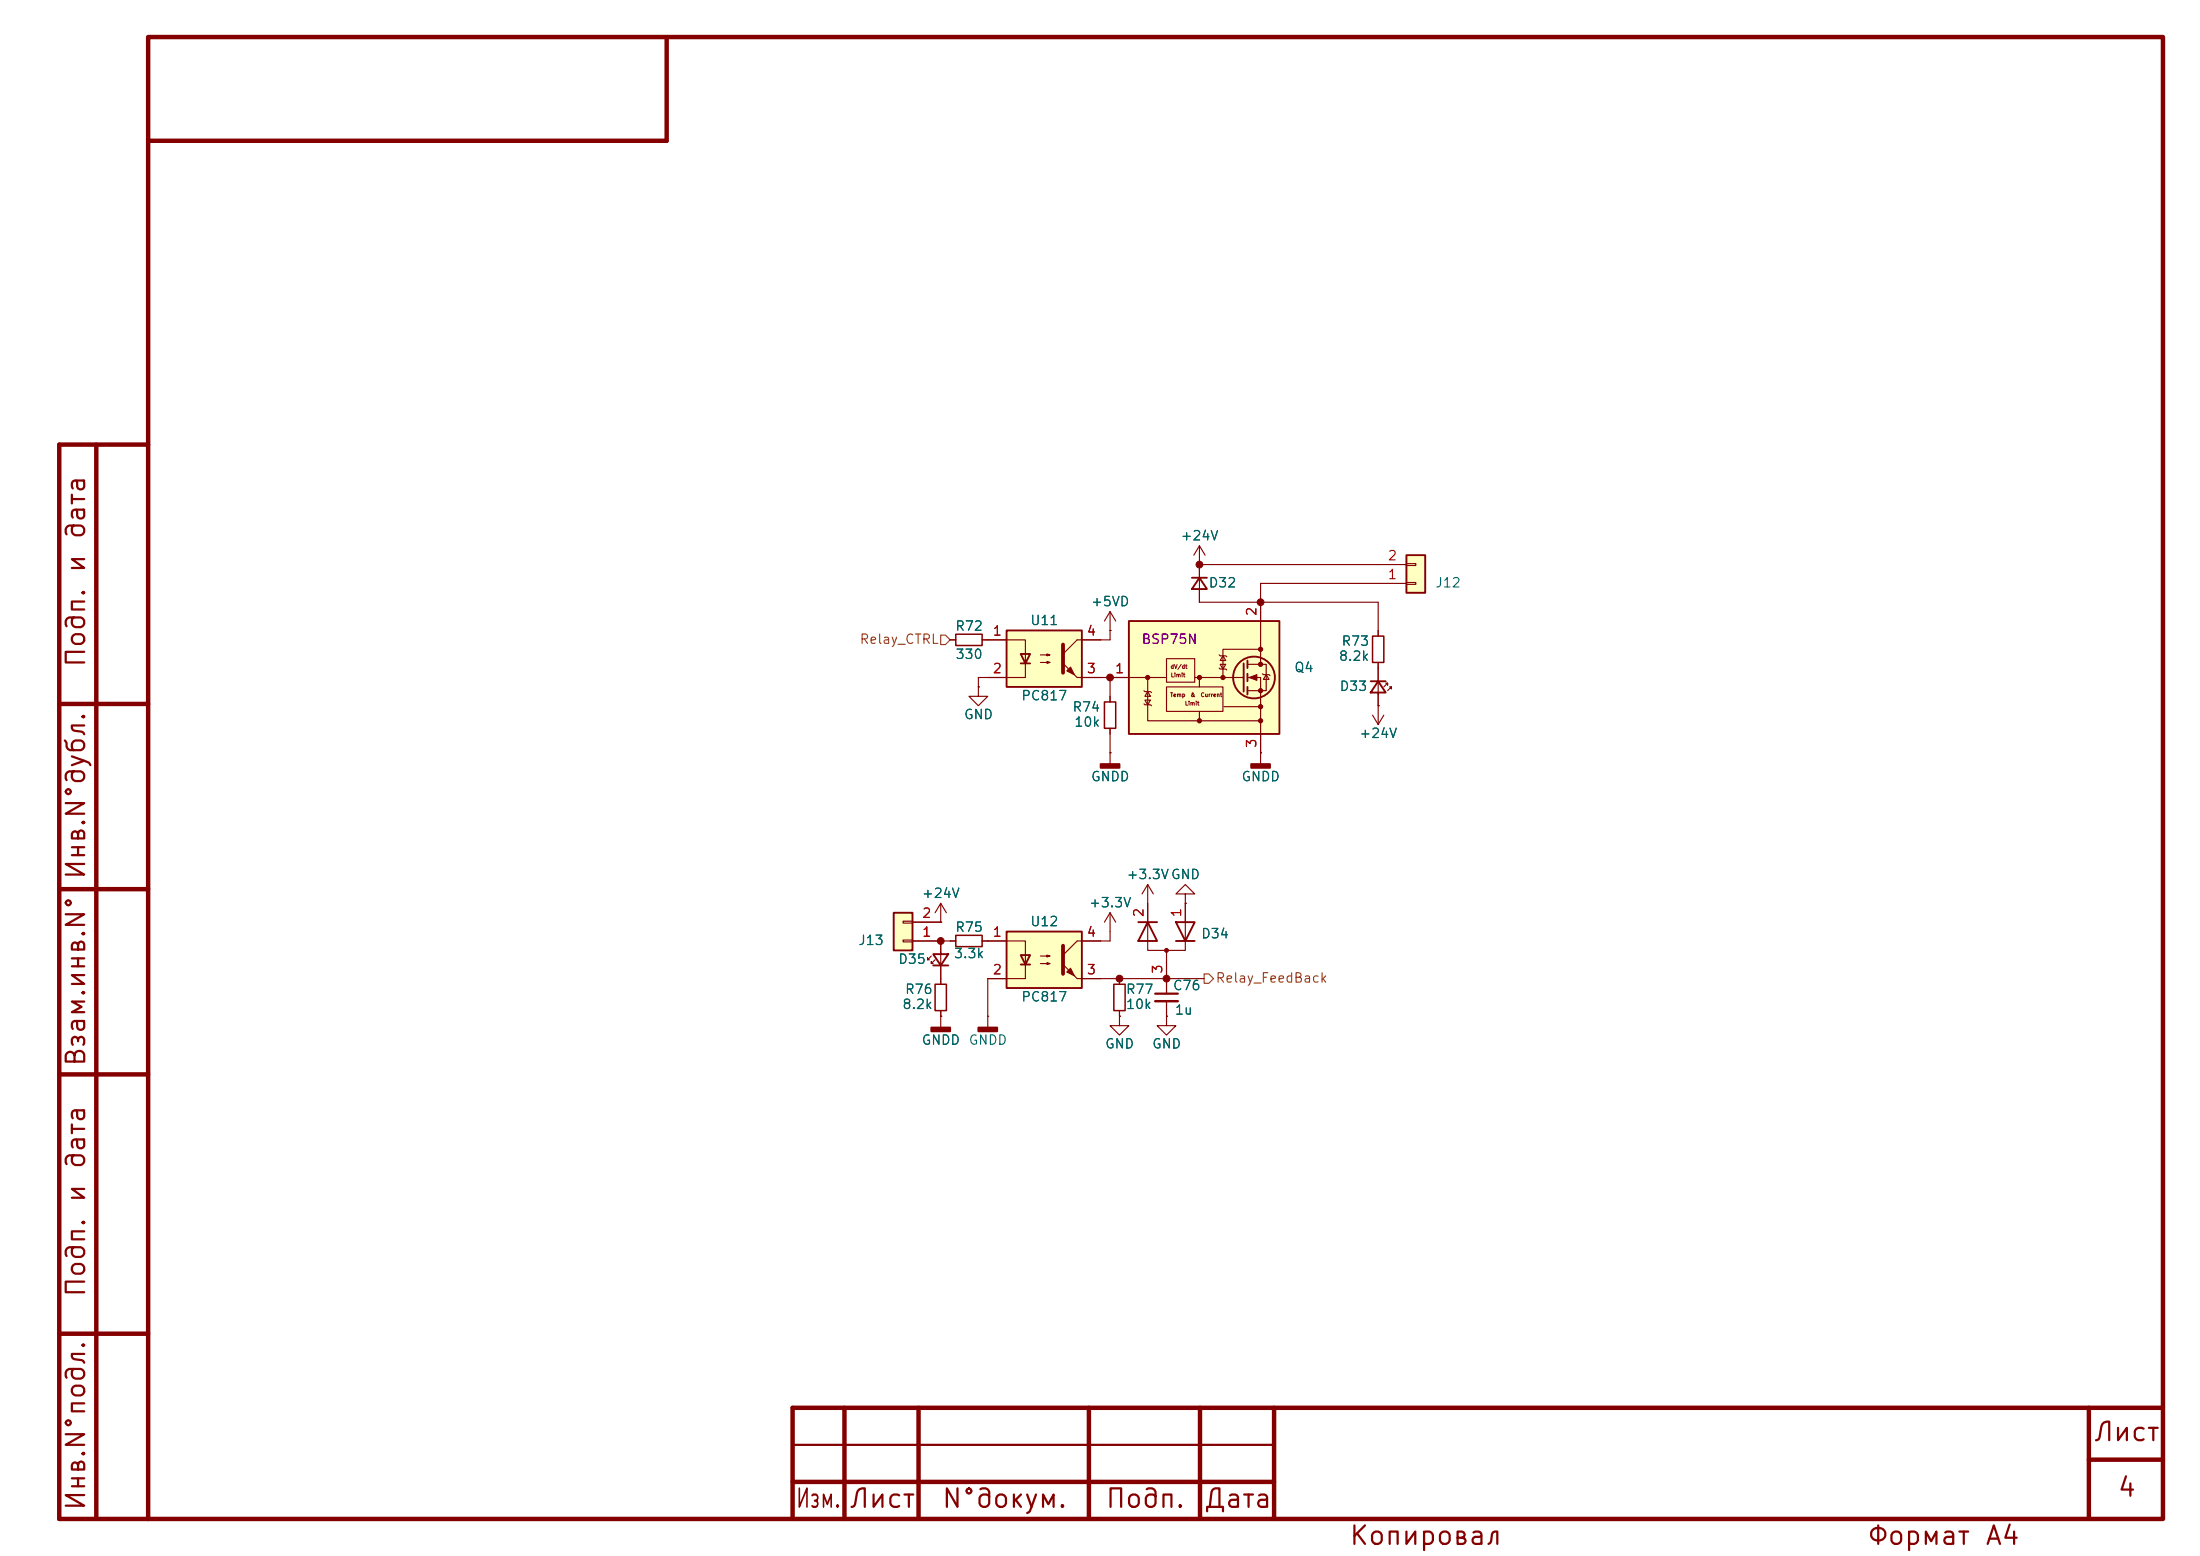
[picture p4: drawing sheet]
<svg xmlns="http://www.w3.org/2000/svg" width="297mm" height="210mm" viewBox="0 0 297 210" stroke-linecap="round" stroke-linejoin="round" font-family="sans-serif">
<g fill="none" stroke="#840000" stroke-width=".6">
<path d="M20 5h272v200h-272zM90 5v14h-70M13 60v145M20 60h-12v145h12M8 95h12M8 120h12M8 145h12M8 180h12M114 190v15M124 190v15M147 190v15M162 190v15"/>
<path d="M172 190v15M282 197h10M282 190v15M292 190h-185v15M107 200h65"/>
</g>
<path d="M107 195h65" fill="none" stroke="#840000" stroke-width=".3"/>
<path d="M189.9 74.9h2.5v5.1h-2.5z" fill="#ffffc2"/>
<path d="M189.9 74.9h2.5v5.1h-2.5z" fill="none" stroke="#840000" stroke-width=".25"/>
<g fill="none" stroke="#840000" stroke-width=".15">
<path d="M186.1 78.7h3.8M186.1 76.2h3.8M189.9 78.6h1.2v.3h-1.2zM189.9 76.1h1.2v.2h-1.2zM149.9 85.1h.1M149.9 82.6l-.8 1.2M149.9 82.6l.7 1.2M149.9 82.6v2.5M170.2 101.6h.1M170.2 101.6v1.5M128.3 127h.7M132.6 127h.7"/>
<path d="M151.1 137.2v1.2h1.3l-1.3 1.3-1.2-1.3h1.2M151.1 137.2h.1"/>
</g>
<path d="M129 126.2h3.6v1.6h-3.6z" fill="none" stroke="#840000" stroke-width=".2"/>
<path d="M168.9 103.1h2.5v.5h-2.5z" fill="#840000" stroke="#840000" stroke-width=".25"/>
<path d="M152.4 83.8h20.3v15.3h-20.3z" fill="#ffffc2"/>
<g fill="none" stroke="#840000" stroke-width=".15">
<path d="M161.9 76.2h.1M161.9 73.7v7.6M161.9 73.7l-.7 1.2M161.9 73.7l.8 1.2M149.9 91.4h5M154.4 93.2l.2 .1h.7l.1 .2M154.4 95l.2 .1h.7l.1 .2M154.6 94.5h.7l-.4 .6zM154.9 93.3l.4 .7h-.7zM157.5 92.7h7.6v3.3h-7.6zM157.5 88.9h3.8v3.2h-3.8zM157.5 91.4h-2.6v5.9h7"/>
<path d="M161.3 91.4h6.6M161.9 91.4v1.3M161.9 96v1.3h8.3M164.6 88.4l.1 .1h.8l.1 .1M164.6 90.2l.1 .1h.8l.1 .1M164.7 89.7h.8l-.4 .6zM165.1 88.5l.4 .7h-.8zM165.2 95.4h5M168.4 91.4h1.8v10.2M168.4 89.7h1.8M170.2 87.6h-5.1v3.8M170.2 89.7h.7v3.5h-2.5"/>
<path d="M170.2 81.3v8.4M170.4 90.9l.2 .2h.7l.1 .1M170.9 91.1l.4 .6h-.7zM125.7 129l-.5 .5v-.2v.2h.3M126.2 129.5l-.5 .5v-.2v.2h.3M127 124.5h.1M127 137.2h.1M127 121.9l.8 1.3M127 121.9l-.8 1.3M127 121.9v2.6M127 127v5.8M127 136.4v2.3"/>
<path d="M133.3 137.2h.1M133.3 137.2v1.5"/>
</g>
<g fill="none" stroke="#840000" stroke-width=".25">
<path d="M160.9 78h2M161.9 78l1 1.5h-2zM152.4 83.8h20.3v15.3h-20.3zM167.9 89.5v3.8M168.4 89.2v1M168.4 90.9v1M168.4 92.7v1M126 128.8h2l-1 1.5zM126 130.3h2"/>
<circle cx="169.3" cy="91.4" r="2.82"/>
</g>
<g fill="#840000" stroke="#840000" stroke-width=".15">
<path d="M168.7 91.4l1-.3v.7z"/>
<circle cx="154.9" cy="91.4" r=".28"/>
<circle cx="161.9" cy="91.4" r=".28"/>
<circle cx="161.9" cy="97.3" r=".28"/>
<circle cx="165.1" cy="91.4" r=".28"/>
<circle cx="170.2" cy="87.6" r=".28"/>
<circle cx="170.2" cy="89.7" r=".28"/>
<circle cx="170.2" cy="93.2" r=".28"/>
<circle cx="170.2" cy="95.4" r=".28"/>
<circle cx="170.2" cy="97.3" r=".28"/>
</g>
<g fill="#840000" stroke="#840000" stroke-width=".25">
<path d="M132.1 138.7h2.5v.5h-2.5z"/>
<path d="M125.7 138.7h2.6v.5h-2.6z"/>
</g>
<path d="M126.2 132.8h1.6v3.6h-1.6z" fill="none" stroke="#840000" stroke-width=".2"/>
<path d="M135.9 125.7h10.1v7.7h-10.1z" fill="#ffffc2"/>
<path d="M135.9 125.7h10.1v7.7h-10.1zM137.8 128.9h1.3l-.7 1.3zM137.8 130.2h1.3M153.7 124.5h2.5M154.9 124.5l1.3 2.5h-2.5zM158.7 124.5h2.6l-1.3 2.5zM158.7 127h2.6" fill="none" stroke="#840000" stroke-width=".25"/>
<g fill="none" stroke="#840000" stroke-width=".15">
<path d="M132.1 92.7v1.3h1.2l-1.2 1.3-1.3-1.3h1.3M132.1 92.7h.1M149.9 94v.7M149.9 98.3v.8M149.9 101.6h.1M149.9 101.6v1.5M133.3 127h5.1v5.1h-5.1M140.5 129h1.2l-.3 .2v-.3l.3 .1M140.5 130h1.2l-.3 .2v-.3l.3 .1M145.4 132.1h3.2M148.6 127h-3.2l-1.9 1.9M154.9 121.9v6.4h5.1v-6.4"/>
<path d="M157.5 128.3v3.8"/>
</g>
<path d="M143.5 127.6v3.8" fill="none" stroke="#840000" stroke-width=".51"/>
<g fill="#840000" stroke="#840000" stroke-width=".15">
<path d="M144 131.2l.5-.5 .5 1z"/>
<path d="M143.5 130.2l1.9 1.9z"/>
<circle cx="157.5" cy="128.3" r=".25"/>
</g>
<path d="M148.6 103.1h2.5v.5h-2.5z" fill="#840000" stroke="#840000" stroke-width=".25"/>
<path d="M149.1 94.7h1.5v3.6h-1.5z" fill="none" stroke="#840000" stroke-width=".2"/>
<path d="M135.9 85.1h10.1v7.6h-10.1z" fill="#ffffc2"/>
<path d="M135.9 85.1h10.1v7.6h-10.1zM137.8 88.3h1.3l-.7 1.2zM137.8 89.5h1.3M185 91.9h2.1M186.1 91.9l1 1.6h-2.1z" fill="none" stroke="#840000" stroke-width=".25"/>
<g fill="none" stroke="#840000" stroke-width=".15">
<path d="M128.3 86.4h.7M132.6 86.4h5.8v5h-5.1M140.5 88.4h1.2l-.3 .1v-.2l.3 .1M140.5 89.4h1.2l-.3 .1v-.2l.3 .1M145.4 91.4h3.2M148.6 86.4h-3.2l-1.9 1.9M185.3 96.5l.8 1.3M186.1 95.3h.1M186.1 85.1v.8M186.1 89.4v8.4M186.8 96.5l-.7 1.3M187.1 92.2h.2v.3v-.3l-.5 .5"/>
<path d="M187.6 92.7h.2v.3v-.3l-.5 .5M154.9 119.4l-.7 1.3M154.9 119.4l.8 1.3M154.9 119.4v2.5M160 120.7h1.3l-1.3-1.3-1.3 1.3h1.3v1.2M160 121.9h.1"/>
</g>
<path d="M143.5 87v3.8" fill="none" stroke="#840000" stroke-width=".51"/>
<g fill="#840000" stroke="#840000" stroke-width=".15">
<path d="M144 90.6l.5-.6 .5 1.1z"/>
<path d="M143.5 89.5l1.9 1.9z"/>
</g>
<path d="M129 85.6h3.6v1.5h-3.6zM185.3 85.9h1.5v3.5h-1.5z" fill="none" stroke="#840000" stroke-width=".2"/>
<path d="M120.6 123.2h2.6v5.1h-2.6z" fill="#ffffc2"/>
<path d="M120.6 123.2h2.6v5.1h-2.6z" fill="none" stroke="#840000" stroke-width=".25"/>
<g fill="none" stroke="#840000" stroke-width=".15">
<path d="M161.9 76.2h.1M161.9 79.5v1.8h24.2v4.6M161.9 76.2h24.2M161.9 76.2v1.8M186.1 78.7h-15.9v5.1M128.3 86.4h.7M132.1 92.7h.1M132.6 86.4h3.3M135.9 91.4h-3.8v1.3M146 91.4h6.4M149.9 85.1h.1M149.9 85.1v1.3h-3.9"/>
<path d="M149.9 91.4v3.3M149.9 98.3v3.3M170.2 99.1v2.5M186.1 95.3h.1M186.1 89.4v2.5M186.1 93.5v1.8M149.9 101.6h.1M170.2 101.6h.1M121.9 126.9h1.3v.2h-1.3zM121.9 124.3h1.3v.3h-1.3zM123.2 127h5.8M123.2 124.5h3.8"/>
<path d="M127 124.5h.1M127 137.2h.1M127 127v1.8M127 130.3v2.5M127 136.4v.8M132.6 127h3.3M135.9 132.1h-2.6v5.1M146 132.1h16.6M149.9 123.2v3.8h-3.9M149.9 123.2l-.8 1.3M149.9 123.2l.7 1.3M151.1 137.2h.1"/>
<path d="M151.1 132.1v.7M151.1 136.4v.8M154.9 121.9v2.6M157.5 137.2v1.2h1.2l-1.2 1.3-1.3-1.3h1.3M157.5 137.2h.1M157.5 129.5v4.6M157.5 135.1v2.1M160 121.9h.1M160 121.9v2.6"/>
</g>
<path d="M156 134.1h3" fill="none" stroke="#840000" stroke-width=".3"/>
<path d="M156 135.1h3" fill="none" stroke="#840000" stroke-width=".33"/>
<path d="M150.4 132.8h1.5v3.6h-1.5z" fill="none" stroke="#840000" stroke-width=".2"/>
<path d="M127 85.7h.6l.7 .7-.7 .6h-.6zM162.6 131.4h.6l.6 .7-.6 .6h-.6z" fill="none" stroke="#725600" stroke-width=".15"/>
<g fill="#840000" stroke="#840000" stroke-width=".14">
<circle cx="149.9" cy="91.4" r=".46"/>
<circle cx="161.9" cy="76.2" r=".46"/>
<circle cx="157.5" cy="132.1" r=".46"/>
<circle cx="170.2" cy="81.3" r=".46"/>
<circle cx="127" cy="127" r=".46"/>
<circle cx="151.1" cy="132.1" r=".46"/>
</g>
<g font-size="2.5" fill="#840000">
<text x="12.1" y="77.5" transform="rotate(-90 12.1 77.5)">и</text>
<text x="12.1" y="73" transform="rotate(-90 12.1 73)">дата</text>
<text x="12.1" y="90.3" transform="rotate(-90 12.1 90.3)">Подп.</text>
<text x="12.1" y="118.9" transform="rotate(-90 12.1 118.9)">Инв.N°дубл.</text>
<text x="12.1" y="144.1" transform="rotate(-90 12.1 144.1)">Взам.инв.N°</text>
<text x="12.1" y="158" transform="rotate(-90 12.1 158)">дата</text>
<text x="12.1" y="162.5" transform="rotate(-90 12.1 162.5)">и</text>
<text x="12.1" y="175.3" transform="rotate(-90 12.1 175.3)">Подп.</text>
<text x="282.5" y="195.1">Лист</text>
<text x="285.7" y="202.6">4</text>
<text x="12.1" y="204.1" transform="rotate(-90 12.1 204.1)">Инв.N°подл.</text>
<text x="107.3" y="204.1">Изм.</text>
<text x="114.5" y="204.1">Лист</text>
<text x="127" y="204.1">N°докум.</text>
<text x="149.1" y="204.1">Подп.</text>
<text x="162.4" y="204.1">Дата</text>
<text x="182" y="209.1">Копировал</text>
<text x="252" y="209.1">Формат</text>
<text x="267.8" y="209.1">A4</text>
</g>
<g font-size="1.3" fill="#006464">
<text x="159.3" y="73.3">+24V</text>
<text x="147.2" y="82.1">+5VD</text>
<text x="163.1" y="79.6">D32</text>
<text x="193.7" y="79.6">J12</text>
<text x="128.9" y="85.4">R72</text>
<text x="128.9" y="89.3">330</text>
<text x="139" y="84.7">U11</text>
<text x="180.6" y="89.5">8.2k</text>
<text x="181" y="87.5">R73</text>
<text x="137.8" y="94.8">PC817</text>
<text x="174.6" y="91">Q4</text>
<text x="180.8" y="93.6">D33</text>
<text x="130" y="97.4">GND</text>
<text x="144.7" y="96.4">R74</text>
<text x="144.9" y="98.4">10k</text>
<text x="183.4" y="99.9">+24V</text>
<text x="147.2" y="105.8">GNDD</text>
<text x="167.5" y="105.8">GNDD</text>
<text x="152" y="119">+3.3VGND</text>
<text x="124.4" y="121.5">+24V</text>
<text x="139" y="125.3">U12</text>
<text x="146.9" y="122.8">+3.3V</text>
<text x="115.8" y="127.9">J13</text>
<text x="121.2" y="130.4">D35</text>
<text x="128.7" y="129.6">3.3k</text>
<text x="128.9" y="126.1">R75</text>
<text x="162.1" y="127">D34</text>
<text x="121.7" y="136.5">8.2k</text>
<text x="122.1" y="134.5">R76</text>
<text x="137.8" y="135.5">PC817</text>
<text x="151.9" y="136.5">10k</text>
<text x="151.9" y="134.5">R77</text>
<text x="158.3" y="134">C76</text>
<text x="158.5" y="137.3">1u</text>
<text x="124.3" y="141.3">GNDD</text>
<text x="130.7" y="141.3">GNDD</text>
<text x="149.1" y="141.8">GND</text>
<text x="155.4" y="141.8">GND</text>
</g>
<g font-size="1.3" fill="#a90000">
<text x="187.3" y="75.9">2</text>
<text x="169.9" y="83.3" transform="rotate(-90 169.9 83.3)">2</text>
<text x="187.3" y="78.5">1</text>
<text x="133.9" y="86.1">1</text>
<text x="146.6" y="86.1">4</text>
<text x="133.9" y="91.2">2</text>
<text x="146.6" y="91.2">3</text>
<text x="150.4" y="91.2">1</text>
<text x="169.9" y="101" transform="rotate(-90 169.9 101)">3</text>
<text x="124.4" y="124.2">2</text>
<text x="154.7" y="123.9" transform="rotate(-90 154.7 123.9)">2</text>
<text x="159.8" y="123.9" transform="rotate(-90 159.8 123.9)">1</text>
<text x="124.4" y="126.7">1</text>
<text x="133.9" y="126.7">1</text>
<text x="133.9" y="131.8">2</text>
<text x="146.6" y="131.8">3</text>
<text x="146.6" y="126.7">4</text>
<text x="157.2" y="131.5" transform="rotate(-90 157.2 131.5)">3</text>
</g>
<g font-size="1.3" fill="#725600">
<text x="116" y="87.2">Relay_CTRL</text>
<text x="164" y="132.9">Relay_FeedBack</text>
</g>
<text font-size="1.3" fill="#840084" x="154" y="87.2">BSP75N</text>
<g font-size=".5" fill="#840000">
<text x="157.9" y="94.2">Temp</text>
<text x="158" y="90.4">dV/dt</text>
<text x="158" y="91.5">Limit</text>
<text x="159.9" y="95.3">Limit</text>
<text x="160.7" y="94.2">&amp;</text>
<text x="162" y="94.2">Current</text>
</g>
</svg>
